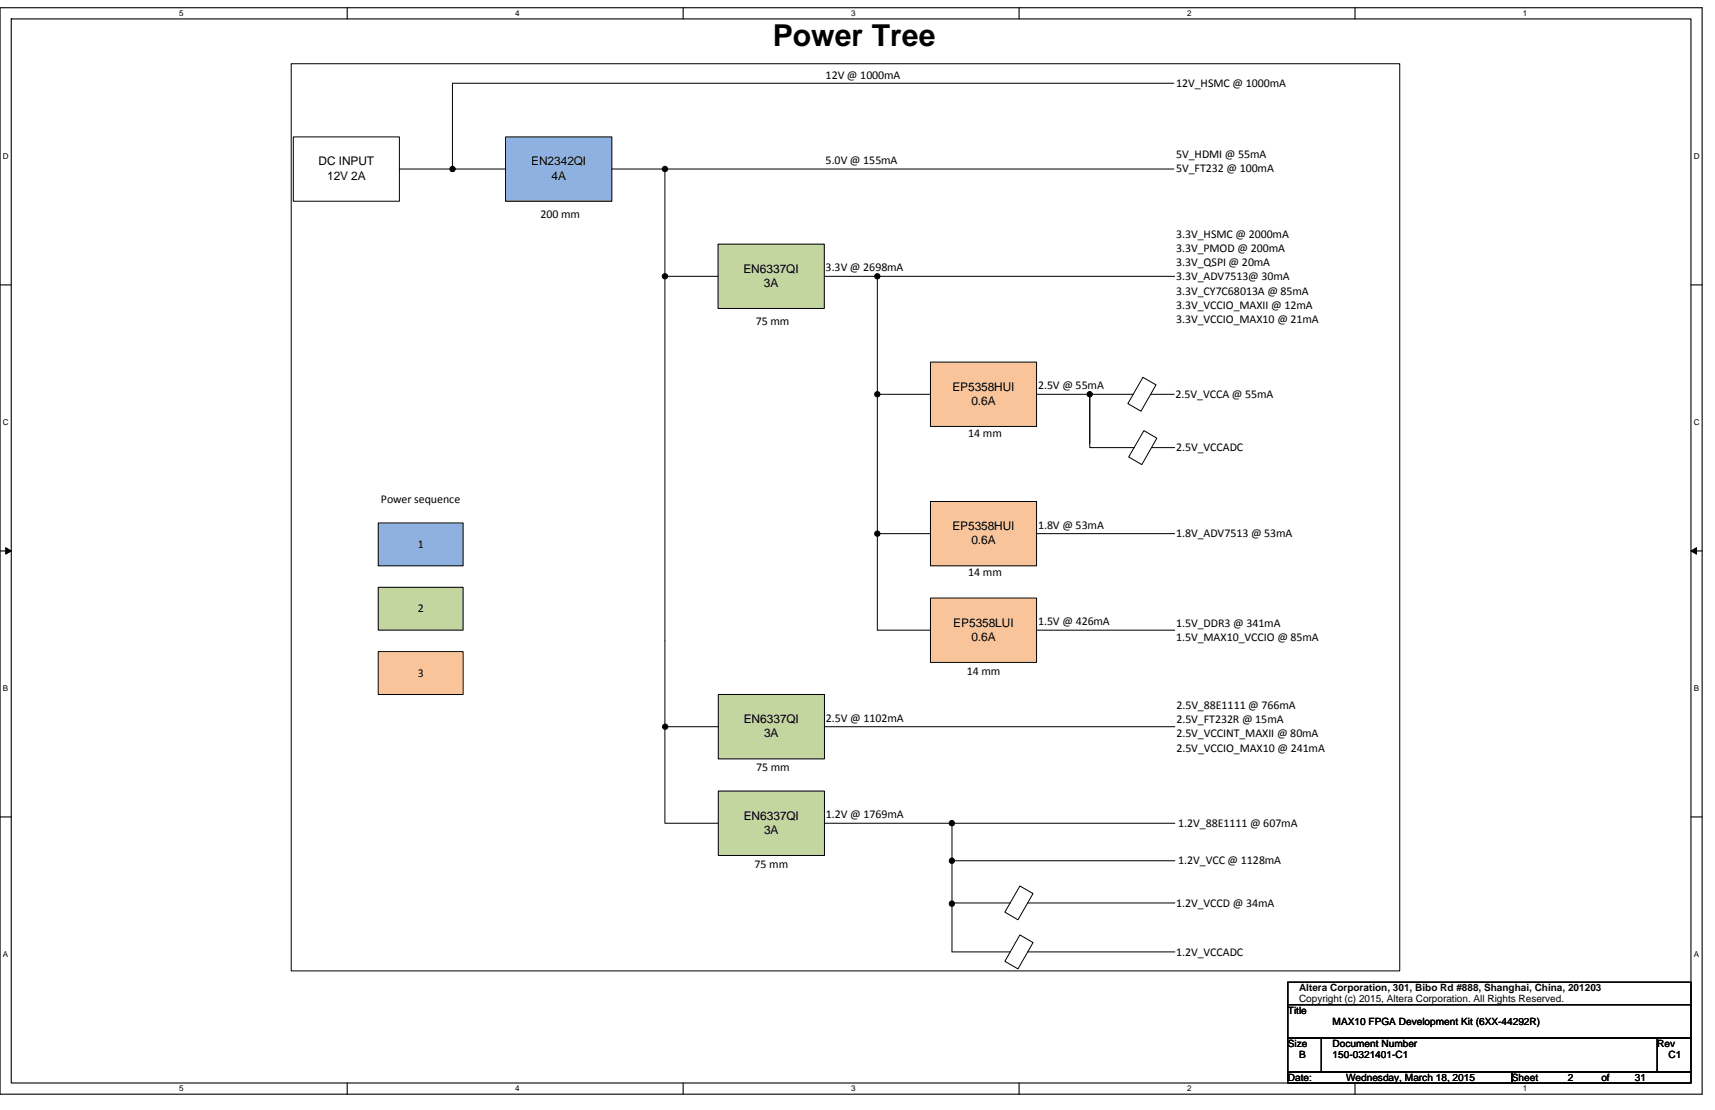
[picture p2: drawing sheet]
<svg xmlns="http://www.w3.org/2000/svg" width="432mm" height="279mm" viewBox="0 0 432 279" stroke-linecap="round" stroke-linejoin="round" font-family="sans-serif">
<path d="M0 1.9h428.6v273.5h-428.6zM2.8 4.8h422.9v267.8h-422.9z" fill="none" stroke="#000" stroke-width=".28"/>
<g fill="#fff">
<path d="M45.1 2.2h1.1v2.3h-1.1z"/>
<path d="M45.1 272.9h1.1v2.3h-1.1z"/>
</g>
<path d="M87.4 1.9v2.9M87.4 272.6v2.8" fill="none" stroke="#000" stroke-width=".28"/>
<g fill="#fff">
<path d="M129.7 2.2h1.1v2.3h-1.1z"/>
<path d="M129.7 272.9h1.1v2.3h-1.1z"/>
</g>
<path d="M172 1.9v2.9M172 272.6v2.8" fill="none" stroke="#000" stroke-width=".28"/>
<g fill="#fff">
<path d="M214.3 2.2h1.1v2.3h-1.1z"/>
<path d="M214.3 272.9h1.1v2.3h-1.1z"/>
</g>
<path d="M256.6 1.9v2.9M256.6 272.6v2.8" fill="none" stroke="#000" stroke-width=".28"/>
<g fill="#fff">
<path d="M298.9 2.2h1.1v2.3h-1.1z"/>
<path d="M298.9 272.9h1.1v2.3h-1.1z"/>
</g>
<path d="M341.2 1.9v2.9M341.2 272.6v2.8" fill="none" stroke="#000" stroke-width=".28"/>
<g fill="#fff">
<path d="M383.5 2.2h1.1v2.3h-1.1z"/>
<path d="M383.5 272.9h1.1v2.3h-1.1z"/>
<path d="M.7 38.2h1.5v2.3h-1.5z"/>
<path d="M426.5 38.2h1.4v2.3h-1.4z"/>
<path d="M.7 105.2h1.5v2.2h-1.5z"/>
<path d="M426.5 105.2h1.4v2.2h-1.4z"/>
</g>
<path d="M0 71.7h2.8M425.7 71.7h2.9" fill="none" stroke="#000" stroke-width=".28"/>
<g fill="#fff">
<path d="M.7 172.1h1.4v2.3h-1.4z"/>
<path d="M426.5 172.1h1.3v2.3h-1.3z"/>
</g>
<path d="M0 138.7h2.8M425.7 138.7h2.9" fill="none" stroke="#000" stroke-width=".28"/>
<path d="M1.4 137.9l1.4 .8-1.4 .8zM425.7 138.7l1.4-.8v1.6z" fill="#000" stroke="#000" stroke-width=".25"/>
<g fill="#fff">
<path d="M.7 239.1h1.4v2.3h-1.4z"/>
<path d="M426.4 239.1h1.4v2.3h-1.4z"/>
</g>
<path d="M0 205.6h2.8M425.7 205.6h2.9" fill="none" stroke="#000" stroke-width=".28"/>
<path d="M73.3 16.1h279.1v228.3h-279.1z" fill="#fff"/>
<path d="M73.3 16h279.1v228.4h-279.1z" fill="none" stroke="#000" stroke-width=".25"/>
<path d="M73.9 34.5h26.7v16.2h-26.7z" fill="#fff"/>
<path d="M73.9 34.5h26.7v16.2h-26.7z" fill="none" stroke="#000" stroke-width=".25"/>
<path d="M127.3 34.5h26.8v16.2h-26.8z" fill="#8eb1e2"/>
<path d="M127.3 34.5h26.8v16.2h-26.8zM295.5 21h-181.6v21.5M100.6 42.5h26.7M154.1 42.5h141.4M167.4 42.5v118.8" fill="none" stroke="#000" stroke-width=".25"/>
<path d="M180.8 61.4h26.7v16.2h-26.7z" fill="#c4d6a0"/>
<path d="M167.4 69.6h13.4M180.8 61.4h26.7v16.2h-26.7zM207.5 69.6h88.3" fill="none" stroke="#000" stroke-width=".25"/>
<path d="M180.8 174.8h26.8v16.2h-26.8z" fill="#c4d6a0"/>
<path d="M180.8 174.8h26.8v16.2h-26.8zM167.5 182.9h13.3M207.6 182.9h88.2" fill="none" stroke="#000" stroke-width=".25"/>
<path d="M234.3 126.2h26.7v16.2h-26.7z" fill="#f9c49a"/>
<path d="M220.9 134.3h13.4M234.3 126.2h26.7v16.2h-26.7zM261 134.3h34.8M220.9 158.6h13.4M261 158.6h34.8M167.4 161.3v45.9M167.5 207.2h13.3M207.6 207.2h88.2M239.7 216.7h56.1" fill="none" stroke="#000" stroke-width=".25"/>
<path d="M256.8 223l3.3 1.9-3.8 6.6-3.3-1.9z" fill-rule="evenodd" fill="#fff"/>
<g fill="none" stroke="#000" stroke-width=".25">
<path d="M239.7 207.2v20.1h14.6M256.8 223l3.3 1.9-3.8 6.6-3.3-1.9zM258.7 227.3h37.1"/>
<circle cx="113.9" cy="42.6" r=".66"/>
<circle cx="167.4" cy="42.5" r=".67"/>
<circle cx="167.4" cy="69.5" r=".67"/>
<circle cx="220.9" cy="99.2" r=".67"/>
<circle cx="167.5" cy="182.9" r=".67"/>
<circle cx="239.7" cy="216.7" r=".69"/>
<circle cx="239.7" cy="207.2" r=".68"/>
</g>
<g fill="#000">
<circle cx="113.9" cy="42.6" r=".66"/>
<circle cx="167.4" cy="42.5" r=".67"/>
<circle cx="167.4" cy="69.5" r=".67"/>
<circle cx="220.9" cy="99.2" r=".67"/>
<circle cx="167.5" cy="182.9" r=".67"/>
<circle cx="239.7" cy="216.7" r=".69"/>
<circle cx="239.7" cy="207.2" r=".68"/>
</g>
<path d="M95.2 131.6h21.4v10.8h-21.4z" fill="#8eb1e2"/>
<path d="M95.2 131.6h21.4v10.8h-21.4z" fill="none" stroke="#000" stroke-width=".25"/>
<path d="M95.2 147.8h21.4v10.8h-21.4z" fill="#c4d6a0"/>
<path d="M95.2 147.8h21.4v10.8h-21.4z" fill="none" stroke="#000" stroke-width=".25"/>
<path d="M95.2 164h21.4v10.8h-21.4z" fill="#f9c49a"/>
<path d="M95.2 164h21.4v10.8h-21.4z" fill="none" stroke="#000" stroke-width=".25"/>
<path d="M180.8 199.1h26.8v16.2h-26.8z" fill="#c4d6a0"/>
<path d="M180.8 199.1h26.8v16.2h-26.8z" fill="none" stroke="#000" stroke-width=".25"/>
<path d="M234.3 91.1h26.7v16.2h-26.7z" fill="#f9c49a"/>
<path d="M220.9 99.3h13.4M234.3 91.1h26.7v16.2h-26.7z" fill="none" stroke="#000" stroke-width=".25"/>
<path d="M234.3 150.5h26.7v16.2h-26.7z" fill="#f9c49a"/>
<g fill="none" stroke="#000" stroke-width=".25">
<path d="M220.9 69.6v89M261 99.3h13.4M234.3 150.5h26.7v16.2h-26.7z"/>
<circle cx="220.9" cy="134.3" r=".67"/>
</g>
<circle cx="220.9" cy="134.3" r=".67" fill="#000"/>
<path d="M287.8 95l3.3 1.9-3.8 6.6-3.3-1.9z" fill-rule="evenodd" fill="#fff"/>
<path d="M287.8 95l3.3 1.9-3.8 6.6-3.3-1.9z" fill="none" stroke="#000" stroke-width=".25"/>
<path d="M288 108.4l3.3 1.9-3.8 6.6-3.3-1.9z" fill-rule="evenodd" fill="#fff"/>
<path d="M289.7 99.3h6M274.4 111.7v-12.4v13.4h11.2M288 108.4l3.3 1.9-3.8 6.6-3.3-1.9zM289.9 112.7h5.9" fill="none" stroke="#000" stroke-width=".25"/>
<path d="M256.8 235.3l3.3 2-3.8 6.6-3.3-1.9z" fill-rule="evenodd" fill="#fff"/>
<g fill="none" stroke="#000" stroke-width=".25">
<path d="M274.4 99.3h10.9M239.7 226.9v12.7h14.6M256.8 235.3l3.3 2-3.8 6.6-3.3-1.9zM258.7 239.6h37.1"/>
<circle cx="220.9" cy="69.5" r=".67"/>
<circle cx="274.4" cy="99.2" r=".68"/>
<circle cx="239.7" cy="227.4" r=".68"/>
</g>
<g fill="#000">
<circle cx="220.9" cy="69.5" r=".67"/>
<circle cx="274.4" cy="99.2" r=".67"/>
<circle cx="239.7" cy="227.4" r=".68"/>
</g>
<path d="M324.3 247.2h101.4v5.7h-101.4zM324.3 252.9h101.4v8.4h-101.4zM324.3 261.3h8.4v8.5h-8.4zM324.3 269.8h56.3v2.8h-56.3zM332.7 261.3h84.6v8.5h-84.6zM380.6 269.8h45.1v2.8h-45.1zM417.3 261.3h8.4v8.5h-8.4z" fill="none" stroke="#000" stroke-width=".28"/>
<text font-size="7.6" x="194.6" y="11.6">Power Tree</text>
<g font-size="3">
<text x="207.9" y="19.8">12V @ 1000mA</text>
<text x="296.1" y="22">12V_HSMC @ 1000mA</text>
<text x="80.2" y="41.7">DC INPUT</text>
<text x="133.8" y="41.7">EN2342QI</text>
<text x="207.9" y="41.3">5.0V @ 155mA</text>
<text x="296.1" y="39.8">5V_HDMI @ 55mA</text>
<text x="82.3" y="45.3">12V 2A</text>
<text x="138.9" y="45.3">4A</text>
<text x="296.1" y="43.4">5V_FT232 @ 100mA</text>
<text x="136.1" y="54.9">200 mm</text>
<text x="296.1" y="59.8">3.3V_HSMC @ 2000mA</text>
<text x="296.1" y="63.4">3.3V_PMOD @ 200mA</text>
<text x="187.2" y="68.6">EN6337QI</text>
<text x="207.9" y="68.3">3.3V @ 2698mA</text>
<text x="296.1" y="67">3.3V_QSPI @ 20mA</text>
<text x="296.1" y="70.6">3.3V_ADV7513@ 30mA</text>
<text x="192.3" y="72.2">3A</text>
<text x="296.1" y="74.2">3.3V_CY7C68013A @ 85mA</text>
<text x="296.1" y="77.8">3.3V_VCCIO_MAXII @ 12mA</text>
<text x="190.3" y="81.9">75 mm</text>
<text x="296.1" y="81.4">3.3V_VCCIO_MAX10 @ 21mA</text>
<text x="239.8" y="98.3">EP5358HUI</text>
<text x="244.6" y="101.9">0.6A</text>
<text x="261.4" y="98">2.5V @ 55mA</text>
<text x="296" y="100.1">2.5V_VCCA @ 55mA</text>
<text x="243.8" y="110.1">14 mm</text>
<text x="296.1" y="113.6">2.5V_VCCADC</text>
<text x="95.9" y="126.6">Power sequence</text>
<text x="105.2" y="137.9">1</text>
<text x="239.8" y="133.4">EP5358HUI</text>
<text x="244.6" y="137">0.6A</text>
<text x="261.4" y="133.1">1.8V @ 53mA</text>
<text x="296.1" y="135.2">1.8V_ADV7513 @ 53mA</text>
<text x="243.8" y="144.9">14 mm</text>
<text x="105.2" y="154.1">2</text>
<text x="240" y="157.7">EP5358LUI</text>
<text x="244.6" y="161.3">0.6A</text>
<text x="261.4" y="157.4">1.5V @ 426mA</text>
<text x="296.1" y="157.7">1.5V_DDR3 @ 341mA</text>
<text x="296.1" y="161.3">1.5V_MAX10_VCCIO @ 85mA</text>
<text x="105.2" y="170.3">3</text>
<text x="243.4" y="169.8">14 mm</text>
<text x="296.2" y="178.4">2.5V_88E1111 @ 766mA</text>
<text x="187.3" y="182">EN6337QI</text>
<text x="192.4" y="185.6">3A</text>
<text x="207.9" y="181.7">2.5V @ 1102mA</text>
<text x="296.2" y="182">2.5V_FT232R @ 15mA</text>
<text x="296.2" y="185.6">2.5V_VCCINT_MAXII @ 80mA</text>
<text x="296.2" y="189.2">2.5V_VCCIO_MAX10 @ 241mA</text>
<text x="190.4" y="194.1">75 mm</text>
<text x="187.3" y="206.3">EN6337QI</text>
<text x="192.4" y="209.9">3A</text>
<text x="207.9" y="206">1.2V @ 1769mA</text>
<text x="296.7" y="208.1">1.2V_88E1111 @ 607mA</text>
<text x="190" y="218.4">75 mm</text>
<text x="296.7" y="217.6">1.2V_VCC @ 1128mA</text>
<text x="296.1" y="228.4">1.2V_VCCD @ 34mA</text>
<text x="296.1" y="240.5">1.2V_VCCADC</text>
</g>
<g font-size="2.5">
<text x="327.1" y="249.6">Altera Corporation, 301, Bibo Rd #888, Shanghai, China, 201203</text>
<text x="324.3" y="255.1">Title</text>
<text x="327.1" y="252.3">Copyright (c) 2015, Altera Corporation. All Rights Reserved.</text>
<text x="335.5" y="257.9">MAX10 FPGA Development Kit (6XX-44292R)</text>
<text x="324.3" y="263.6">Size</text>
<text x="335.5" y="263.6">Document Number</text>
<text x="417.3" y="263.6">Rev</text>
<text x="327.1" y="266.4">B</text>
<text x="335.5" y="266.4">150-0321401-C1</text>
<text x="420.1" y="266.4">C1</text>
<text x="324.3" y="272">Date:</text>
<text x="338.9" y="272">Wednesday, March 18, 2015</text>
<text x="380.6" y="272">Sheet</text>
<text x="394.7" y="272">2</text>
<text x="403.2" y="272">of</text>
<text x="411.6" y="272">31</text>
</g>
<g font-size="2">
<text x="45.1" y="4.1">5</text>
<text x="129.7" y="4.1">4</text>
<text x="214.3" y="4.1">3</text>
<text x="298.9" y="4.1">2</text>
<text x="383.5" y="4.1">1</text>
<text x=".7" y="40">D</text>
<text x="426.5" y="40">D</text>
<text x=".7" y="107">C</text>
<text x="426.5" y="107">C</text>
<text x=".7" y="174">B</text>
<text x="426.5" y="174">B</text>
<text x=".7" y="240.9">A</text>
<text x="426.5" y="240.9">A</text>
<text x="45.1" y="274.7">5</text>
<text x="129.7" y="274.7">4</text>
<text x="214.3" y="274.7">3</text>
<text x="298.9" y="274.7">2</text>
<text x="383.5" y="274.7">1</text>
</g>
</svg>
